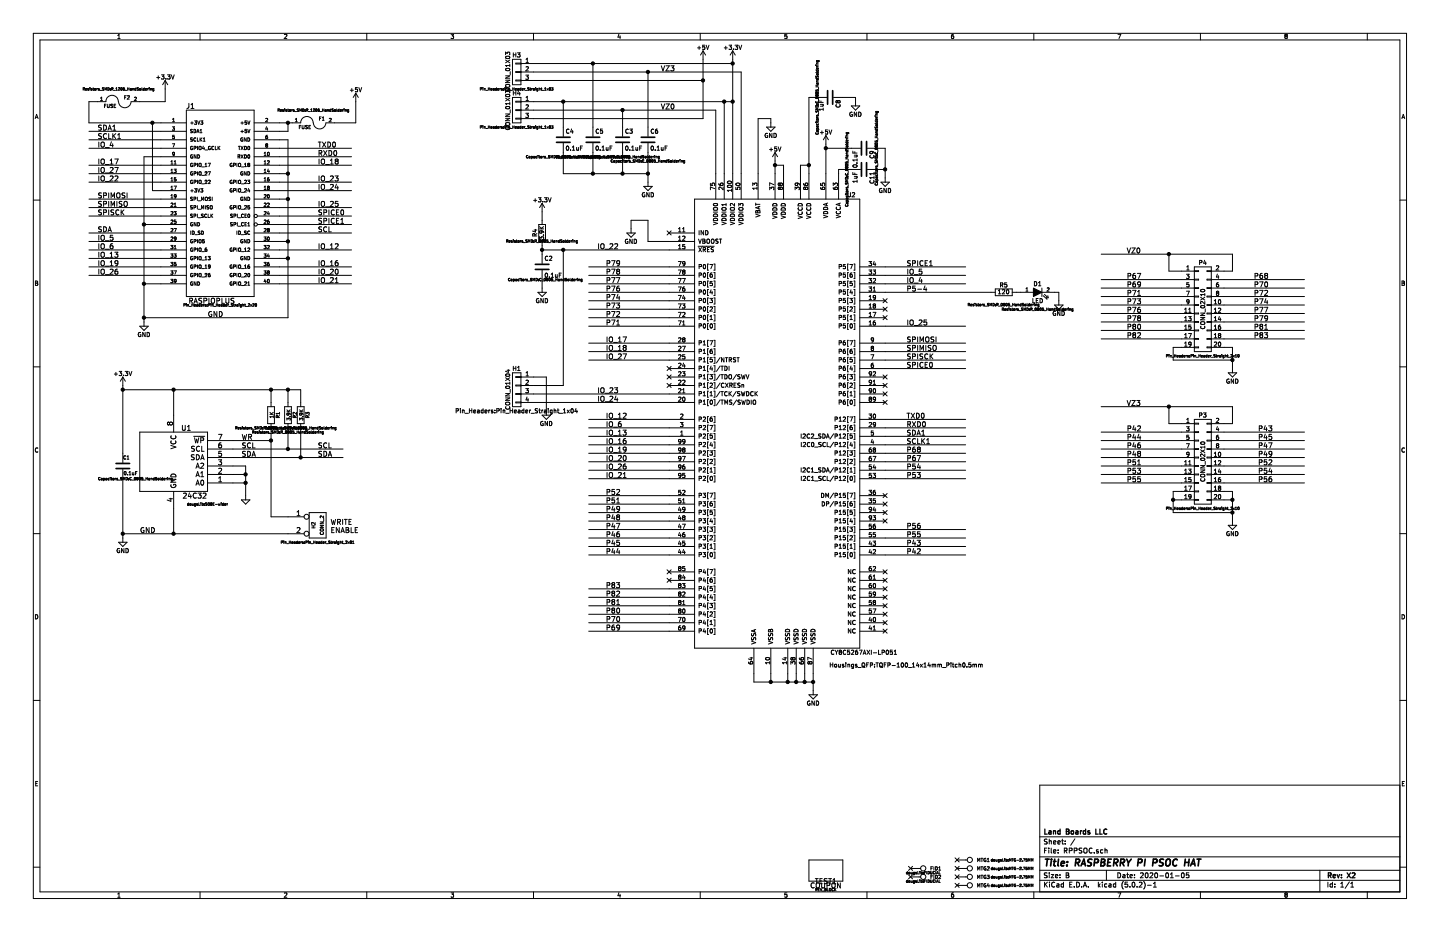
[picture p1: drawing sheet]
EESchema Schematic File Version 4
LIBS:RPPSOC-cache
EELAYER 26 0
EELAYER END
$Descr B 17000 11000
encoding utf-8
Sheet 1 1
Title "RASPBERRY PI PSOC HAT"
Date "2020-01-05"
Rev "X2"
Comp "Land Boards LLC"
Comment1 ""
Comment2 ""
Comment3 ""
Comment4 ""
$EndDescr
Text Label 2450 3750 0    60   ~ 0
GND
Text Label 1150 1550 0    60   ~ 0
SDA1
Text Label 1150 1650 0    60   ~ 0
SCLK1
Text Label 1150 1750 0    60   ~ 0
IO_4
Text Label 3750 1750 0    60   ~ 0
TXD0
Text Label 3750 1850 0    60   ~ 0
RXD0
Text Label 3750 1950 0    60   ~ 0
IO_18
Text Label 3750 2150 0    60   ~ 0
IO_23
Text Label 3750 2250 0    60   ~ 0
IO_24
Text Label 1150 1950 0    60   ~ 0
IO_17
Text Label 1150 2050 0    60   ~ 0
IO_27
Text Label 1150 2150 0    60   ~ 0
IO_22
Text Label 3750 2450 0    60   ~ 0
IO_25
Text Label 1150 2350 0    60   ~ 0
SPIMOSI
Text Label 1150 2450 0    60   ~ 0
SPIMISO
Text Label 1150 2550 0    60   ~ 0
SPISCK
Text Label 3750 2550 0    60   ~ 0
SPICE0
Text Label 3750 2650 0    60   ~ 0
SPICE1
$Comp
L RPPSOC-rescue:FUSE F2
U 1 1
P 1400 1200
F 0 "F2" H 1500 1250 40  0000 C CNN
F 1 "FUSE" H 1300 1150 40  0000 C CNN
F 2 "Resistors_SMD:R_1206_HandSoldering" H 1400 1350 30  0000 C CNN
F 3 "~" H 1400 1200 60  0000 C CNN
	1    1400 1200
	1    0    0    -1  
$EndComp
$Comp
L RPPSOC-rescue:COUPON TEST1
U 1 1
P 9750 10400
F 0 "TEST1" H 9750 10400 60  0000 C CNN
F 1 "COUPON" H 9750 10350 60  0000 C CNN
F 2 "REV_BLOCK" H 9750 10300 30  0000 C CNN
F 3 "~" H 9750 10400 60  0000 C CNN
	1    9750 10400
	1    0    0    -1  
$EndComp
$Comp
L RPPSOC-rescue:RASPIOPLUS J1
U 1 1
P 2600 2400
F 0 "J1" H 2250 3550 60  0000 C CNN
F 1 "RASPIOPLUS" H 2500 1250 60  0000 C CNN
F 2 "Pin_Headers:Pin_Header_Straight_2x20" H 2600 1200 30  0000 C CNN
F 3 "~" H 2600 2750 60  0000 C CNN
	1    2600 2400
	1    0    0    -1  
$EndComp
Text Label 1150 2850 0    60   ~ 0
IO_5
Text Label 1150 2950 0    60   ~ 0
IO_6
Text Label 1150 3050 0    60   ~ 0
IO_13
Text Label 1150 3150 0    60   ~ 0
IO_19
Text Label 1150 3250 0    60   ~ 0
IO_26
Text Label 3750 2950 0    60   ~ 0
IO_12
Text Label 3750 3150 0    60   ~ 0
IO_16
Text Label 3750 3250 0    60   ~ 0
IO_20
Text Label 3750 3350 0    60   ~ 0
IO_21
$Comp
L RPPSOC-rescue:CONN_1 MTG4
U 1 1
P 11450 10450
F 0 "MTG4" H 11530 10450 40  0000 L CNN
F 1 "CONN_1" H 11450 10505 30  0001 C CNN
F 2 "dougsLib:MTG-2.75MM" H 11950 10450 30  0000 C CNN
F 3 "" H 11450 10450 60  0000 C CNN
	1    11450 10450
	1    0    0    -1  
$EndComp
$Comp
L RPPSOC-rescue:CONN_1 MTG3
U 1 1
P 11450 10350
F 0 "MTG3" H 11530 10350 40  0000 L CNN
F 1 "CONN_1" H 11450 10405 30  0001 C CNN
F 2 "dougsLib:MTG-2.75MM" H 11950 10350 30  0000 C CNN
F 3 "" H 11450 10350 60  0000 C CNN
	1    11450 10350
	1    0    0    -1  
$EndComp
$Comp
L RPPSOC-rescue:CONN_1 MTG2
U 1 1
P 11450 10250
F 0 "MTG2" H 11530 10250 40  0000 L CNN
F 1 "CONN_1" H 11450 10305 30  0001 C CNN
F 2 "dougsLib:MTG-2.75MM" H 11950 10250 30  0000 C CNN
F 3 "" H 11450 10250 60  0000 C CNN
	1    11450 10250
	1    0    0    -1  
$EndComp
$Comp
L RPPSOC-rescue:CONN_1 MTG1
U 1 1
P 11450 10150
F 0 "MTG1" H 11530 10150 40  0000 L CNN
F 1 "CONN_1" H 11450 10205 30  0001 C CNN
F 2 "dougsLib:MTG-2.75MM" H 11950 10150 30  0000 C CNN
F 3 "" H 11450 10150 60  0000 C CNN
	1    11450 10150
	1    0    0    -1  
$EndComp
NoConn ~ 11300 10450
NoConn ~ 11300 10350
NoConn ~ 11300 10250
NoConn ~ 11300 10150
Text Label 1650 6300 0    60   ~ 0
GND
Text Label 1150 2750 0    60   ~ 0
SDA
Text Label 3750 2750 0    60   ~ 0
SCL
Text Label 3750 5400 0    60   ~ 0
SDA
Text Label 3750 5300 0    60   ~ 0
SCL
$Comp
L Device:R R1
U 1 1
P 3200 4900
F 0 "R1" V 3280 4900 40  0000 C CNN
F 1 "1K" V 3207 4901 40  0000 C CNN
F 2 "Resistors_SMD:R_0805_HandSoldering" H 3200 4750 30  0000 C CNN
F 3 "~" H 3200 4900 30  0000 C CNN
	1    3200 4900
	1    0    0    -1  
$EndComp
Text Label 2850 5200 0    60   ~ 0
WR
Text Label 2850 5300 0    60   ~ 0
SCL
Text Label 2850 5400 0    60   ~ 0
SDA
$Comp
L RPPSOC-rescue:24C512 U1
U 1 1
P 2050 5400
F 0 "U1" H 2200 5750 60  0000 C CNN
F 1 "24C32" H 2300 4950 60  0000 C CNN
F 2 "dougsLib:SO8E-wider" H 2450 4850 30  0000 C CNN
F 3 "~" H 2050 5400 60  0000 C CNN
	1    2050 5400
	1    0    0    -1  
$EndComp
$Comp
L RPPSOC-rescue:FUSE F1
U 1 1
P 3700 1450
F 0 "F1" H 3800 1500 40  0000 C CNN
F 1 "FUSE" H 3600 1400 40  0000 C CNN
F 2 "Resistors_SMD:R_1206_HandSoldering" H 3700 1600 30  0000 C CNN
F 3 "~" H 3700 1450 60  0000 C CNN
	1    3700 1450
	1    0    0    -1  
$EndComp
$Comp
L Device:C C1
U 1 1
P 1450 5500
F 0 "C1" H 1450 5600 40  0000 L CNN
F 1 "0.1uF" H 1456 5415 40  0000 L CNN
F 2 "Capacitors_SMD:C_0805_HandSoldering" H 1600 5350 30  0000 C CNN
F 3 "~" H 1450 5500 60  0000 C CNN
	1    1450 5500
	1    0    0    -1  
$EndComp
$Comp
L RPPSOC-rescue:CONN_1 FID1
U 1 1
P 10900 10250
F 0 "FID1" H 10980 10250 40  0000 L CNN
F 1 "CONN_1" H 10900 10305 30  0001 C CNN
F 2 "dougsLib:FIDUCIAL" H 10900 10200 30  0000 C CNN
F 3 "" H 10900 10250 60  0000 C CNN
	1    10900 10250
	1    0    0    -1  
$EndComp
$Comp
L RPPSOC-rescue:CONN_1 FID2
U 1 1
P 10900 10350
F 0 "FID2" H 10980 10350 40  0000 L CNN
F 1 "CONN_1" H 10900 10405 30  0001 C CNN
F 2 "dougsLib:FIDUCIAL" H 10900 10300 30  0000 C CNN
F 3 "" H 10900 10350 60  0000 C CNN
	1    10900 10350
	1    0    0    -1  
$EndComp
NoConn ~ 10750 10250
NoConn ~ 10750 10350
$Comp
L Device:R R2
U 1 1
P 3400 4900
F 0 "R2" V 3480 4900 40  0000 C CNN
F 1 "3.9K" V 3407 4901 40  0000 C CNN
F 2 "Resistors_SMD:R_0805_HandSoldering" H 3400 4700 30  0000 C CNN
F 3 "~" H 3400 4900 30  0000 C CNN
	1    3400 4900
	1    0    0    -1  
$EndComp
$Comp
L Device:R R3
U 1 1
P 3550 4900
F 0 "R3" V 3630 4900 40  0000 C CNN
F 1 "3.9K" V 3557 4901 40  0000 C CNN
F 2 "Resistors_SMD:R_0805_HandSoldering" H 3550 4750 30  0000 C CNN
F 3 "~" H 3550 4900 30  0000 C CNN
	1    3550 4900
	1    0    0    -1  
$EndComp
$Comp
L power:GND #PWR01
U 1 1
P 2900 5850
F 0 "#PWR01" H 2900 5850 30  0001 C CNN
F 1 "GND" H 2900 5780 30  0001 C CNN
F 2 "" H 2900 5850 60  0000 C CNN
F 3 "" H 2900 5850 60  0000 C CNN
	1    2900 5850
	1    0    0    -1  
$EndComp
$Comp
L RPPSOC-rescue:CONN_2 H2
U 1 1
P 3750 6200
F 0 "H2" V 3700 6200 40  0000 C CNN
F 1 "CONN_2" V 3800 6200 40  0000 C CNN
F 2 "Pin_Headers:Pin_Header_Straight_2x01" H 3750 6000 30  0000 C CNN
F 3 "" H 3750 6200 60  0000 C CNN
	1    3750 6200
	1    0    0    -1  
$EndComp
$Comp
L RPPSOC-rescue:CY8C5888AXI-LP096 U2
U 1 1
P 9250 5000
F 0 "U2" H 10050 7700 50  0000 C CNN
F 1 "CY8C5267AXI-LP051" H 10200 2300 50  0000 C CNN
F 2 "Housings_QFP:TQFP-100_14x14mm_Pitch0.5mm" H 10700 2150 50  0000 C CNN
F 3 "DOCUMENTATION" H 9250 5000 50  0001 C CNN
	1    9250 5000
	1    0    0    -1  
$EndComp
$Comp
L power:GND #PWR02
U 1 1
P 6450 4850
F 0 "#PWR02" H 6450 4600 50  0001 C CNN
F 1 "GND" H 6450 4700 50  0000 C CNN
F 2 "" H 6450 4850 60  0000 C CNN
F 3 "" H 6450 4850 60  0000 C CNN
	1    6450 4850
	1    0    0    -1  
$EndComp
Text Label 10700 4150 0    60   ~ 0
SPIMISO
Text Label 10700 4050 0    60   ~ 0
SPIMOSI
Text Label 10700 4250 0    60   ~ 0
SPISCK
Text Label 10700 4350 0    60   ~ 0
SPICE0
$Comp
L power:GND #PWR03
U 1 1
P 9600 8150
F 0 "#PWR03" H 9600 7900 50  0001 C CNN
F 1 "GND" H 9600 8000 50  0000 C CNN
F 2 "" H 9600 8150 60  0000 C CNN
F 3 "" H 9600 8150 60  0000 C CNN
	1    9600 8150
	1    0    0    -1  
$EndComp
$Comp
L power:+5V #PWR04
U 1 1
P 8300 700
F 0 "#PWR04" H 8300 550 50  0001 C CNN
F 1 "+5V" H 8300 840 50  0000 C CNN
F 2 "" H 8300 700 60  0000 C CNN
F 3 "" H 8300 700 60  0000 C CNN
	1    8300 700 
	1    0    0    -1  
$EndComp
$Comp
L power:+3.3V #PWR05
U 1 1
P 1950 1050
F 0 "#PWR05" H 1950 900 50  0001 C CNN
F 1 "+3.3V" H 1950 1190 50  0000 C CNN
F 2 "" H 1950 1050 60  0000 C CNN
F 3 "" H 1950 1050 60  0000 C CNN
	1    1950 1050
	1    0    0    -1  
$EndComp
$Comp
L power:+5V #PWR06
U 1 1
P 4200 1200
F 0 "#PWR06" H 4200 1050 50  0001 C CNN
F 1 "+5V" H 4200 1340 50  0000 C CNN
F 2 "" H 4200 1200 60  0000 C CNN
F 3 "" H 4200 1200 60  0000 C CNN
	1    4200 1200
	1    0    0    -1  
$EndComp
$Comp
L power:+3.3V #PWR08
U 1 1
P 8650 700
F 0 "#PWR08" H 8650 550 50  0001 C CNN
F 1 "+3.3V" H 8650 840 50  0000 C CNN
F 2 "" H 8650 700 60  0000 C CNN
F 3 "" H 8650 700 60  0000 C CNN
	1    8650 700 
	1    0    0    -1  
$EndComp
$Comp
L RPPSOC-rescue:CONN_01X03 H4
U 1 1
P 6100 1300
F 0 "H4" H 6100 1500 50  0000 C CNN
F 1 "CONN_01X03" V 6200 1300 50  0000 C CNN
F 2 "Pin_Headers:Pin_Header_Straight_1x03" H 6100 1100 30  0000 C CNN
F 3 "" H 6100 1300 60  0000 C CNN
	1    6100 1300
	-1   0    0    -1  
$EndComp
$Comp
L power:+5V #PWR09
U 1 1
P 9150 1900
F 0 "#PWR09" H 9150 1750 50  0001 C CNN
F 1 "+5V" H 9150 2040 50  0000 C CNN
F 2 "" H 9150 1900 60  0000 C CNN
F 3 "" H 9150 1900 60  0000 C CNN
	1    9150 1900
	1    0    0    -1  
$EndComp
$Comp
L power:GND #PWR010
U 1 1
P 10100 1200
F 0 "#PWR010" H 10100 950 50  0001 C CNN
F 1 "GND" H 10100 1050 50  0000 C CNN
F 2 "" H 10100 1200 60  0000 C CNN
F 3 "" H 10100 1200 60  0000 C CNN
	1    10100 1200
	1    0    0    -1  
$EndComp
$Comp
L RPPSOC-rescue:CONN_01X03 H3
U 1 1
P 6100 850
F 0 "H3" H 6100 1050 50  0000 C CNN
F 1 "CONN_01X03" V 6200 850 50  0000 C CNN
F 2 "Pin_Headers:Pin_Header_Straight_1x03" H 6100 650 30  0000 C CNN
F 3 "" H 6100 850 60  0000 C CNN
	1    6100 850 
	-1   0    0    -1  
$EndComp
Text Label 10700 3850 0    60   ~ 0
IO_25
Text Label 7800 850  0    60   ~ 0
VZ3
Text Label 7800 1300 0    60   ~ 0
VZ0
$Comp
L power:+3.3V #PWR011
U 1 1
P 1450 4550
F 0 "#PWR011" H 1450 4400 50  0001 C CNN
F 1 "+3.3V" H 1450 4690 50  0000 C CNN
F 2 "" H 1450 4550 60  0000 C CNN
F 3 "" H 1450 4550 60  0000 C CNN
	1    1450 4550
	1    0    0    -1  
$EndComp
Text Label 10700 5150 0    60   ~ 0
SDA1
Text Label 10700 5250 0    60   ~ 0
SCLK1
Text Label 10700 3350 0    60   ~ 0
IO_4
Text Label 10700 4950 0    60   ~ 0
TXD0
Text Label 10700 5050 0    60   ~ 0
RXD0
Text Label 7150 4150 0    60   ~ 0
IO_18
Text Label 7150 4050 0    60   ~ 0
IO_17
Text Label 7150 4250 0    60   ~ 0
IO_27
Text Label 10700 3150 0    60   ~ 0
SPICE1
Text Label 10700 3250 0    60   ~ 0
IO_5
Text Label 7150 5050 0    60   ~ 0
IO_6
Text Label 7150 4950 0    60   ~ 0
IO_12
Text Label 7150 5150 0    60   ~ 0
IO_13
Text Label 7150 5250 0    60   ~ 0
IO_16
Text Label 7150 5350 0    60   ~ 0
IO_19
Text Label 7150 5450 0    60   ~ 0
IO_20
Text Label 7150 5550 0    60   ~ 0
IO_26
Text Label 7150 5650 0    60   ~ 0
IO_21
Text Label 10700 6550 0    60   ~ 0
P42
Text Label 10700 6450 0    60   ~ 0
P43
Text Label 7150 6550 0    60   ~ 0
P44
Text Label 7150 6450 0    60   ~ 0
P45
Text Label 7150 6350 0    60   ~ 0
P46
Text Label 7150 6250 0    60   ~ 0
P47
Text Label 7150 6150 0    60   ~ 0
P48
Text Label 7150 6050 0    60   ~ 0
P49
Text Label 13300 5100 0    60   ~ 0
P42
Text Label 14850 5100 0    60   ~ 0
P43
Text Label 13300 5200 0    60   ~ 0
P44
Text Label 14850 5200 0    60   ~ 0
P45
Text Label 13300 5300 0    60   ~ 0
P46
Text Label 14850 5300 0    60   ~ 0
P47
Text Label 13300 5400 0    60   ~ 0
P48
Text Label 14850 5400 0    60   ~ 0
P49
Text Label 7150 5950 0    60   ~ 0
P51
Text Label 7150 5850 0    60   ~ 0
P52
Text Label 13300 5500 0    60   ~ 0
P51
Text Label 14850 5500 0    60   ~ 0
P52
NoConn ~ 10450 7450
NoConn ~ 10450 7350
NoConn ~ 10450 7250
NoConn ~ 10450 7150
NoConn ~ 10450 7050
NoConn ~ 10450 6950
NoConn ~ 10450 6850
NoConn ~ 10450 6750
Text Label 10700 6350 0    60   ~ 0
P55
Text Label 10700 6250 0    60   ~ 0
P56
Text Label 10700 5550 0    60   ~ 0
P54
Text Label 10700 5650 0    60   ~ 0
P53
Text Label 13300 5600 0    60   ~ 0
P53
Text Label 14850 5600 0    60   ~ 0
P54
Text Label 13300 5700 0    60   ~ 0
P55
Text Label 14850 5700 0    60   ~ 0
P56
$Comp
L RPPSOC-rescue:CONN_02X10 P3
U 1 1
P 14200 5450
F 0 "P3" H 14200 6000 50  0000 C CNN
F 1 "CONN_02X10" V 14200 5450 50  0000 C CNN
F 2 "Pin_Headers:Pin_Header_Straight_2x10" H 14200 4900 30  0000 C CNN
F 3 "" H 14200 4250 60  0000 C CNN
	1    14200 5450
	1    0    0    -1  
$EndComp
$Comp
L power:GND #PWR012
U 1 1
P 14550 6150
F 0 "#PWR012" H 14550 5900 50  0001 C CNN
F 1 "GND" H 14550 6000 50  0000 C CNN
F 2 "" H 14550 6150 60  0000 C CNN
F 3 "" H 14550 6150 60  0000 C CNN
	1    14550 6150
	1    0    0    -1  
$EndComp
$Comp
L RPPSOC-rescue:CONN_02X10 P4
U 1 1
P 14200 3650
F 0 "P4" H 14200 4200 50  0000 C CNN
F 1 "CONN_02X10" V 14200 3650 50  0000 C CNN
F 2 "Pin_Headers:Pin_Header_Straight_2x10" H 14200 3100 30  0000 C CNN
F 3 "" H 14200 2450 60  0000 C CNN
	1    14200 3650
	1    0    0    -1  
$EndComp
$Comp
L power:GND #PWR013
U 1 1
P 14550 4350
F 0 "#PWR013" H 14550 4100 50  0001 C CNN
F 1 "GND" H 14550 4200 50  0000 C CNN
F 2 "" H 14550 4350 60  0000 C CNN
F 3 "" H 14550 4350 60  0000 C CNN
	1    14550 4350
	1    0    0    -1  
$EndComp
Text Label 13300 4800 0    60   ~ 0
VZ3
Text Label 13300 3000 0    60   ~ 0
VZ0
Text Label 10700 5450 0    60   ~ 0
P67
Text Label 10700 5350 0    60   ~ 0
P68
Text Label 13300 3300 0    60   ~ 0
P67
Text Label 14800 3300 0    60   ~ 0
P68
Text Label 7150 7450 0    60   ~ 0
P69
Text Label 7150 7350 0    60   ~ 0
P70
Text Label 7150 3850 0    60   ~ 0
P71
Text Label 7150 3750 0    60   ~ 0
P72
Text Label 7150 3650 0    60   ~ 0
P73
Text Label 7150 3550 0    60   ~ 0
P74
Text Label 7150 3450 0    60   ~ 0
P76
Text Label 7150 3350 0    60   ~ 0
P77
Text Label 13300 3500 0    60   ~ 0
P71
Text Label 14800 3500 0    60   ~ 0
P72
Text Label 13300 3600 0    60   ~ 0
P73
Text Label 14800 3600 0    60   ~ 0
P74
Text Label 13300 3700 0    60   ~ 0
P76
Text Label 14800 3700 0    60   ~ 0
P77
Text Label 13300 3400 0    60   ~ 0
P69
Text Label 14800 3400 0    60   ~ 0
P70
Text Label 7150 3250 0    60   ~ 0
P78
Text Label 7150 3150 0    60   ~ 0
P79
Text Label 13300 3800 0    60   ~ 0
P78
Text Label 14800 3800 0    60   ~ 0
P79
Text Label 7150 7250 0    60   ~ 0
P80
Text Label 7150 7150 0    60   ~ 0
P81
Text Label 7150 7050 0    60   ~ 0
P82
Text Label 7150 6950 0    60   ~ 0
P83
Text Label 13300 3900 0    60   ~ 0
P80
Text Label 14800 3900 0    60   ~ 0
P81
Text Label 13300 4000 0    60   ~ 0
P82
Text Label 14800 4000 0    60   ~ 0
P83
NoConn ~ 7900 4350
NoConn ~ 7900 4450
NoConn ~ 7900 4550
NoConn ~ 7900 2750
NoConn ~ 10450 4450
NoConn ~ 10450 4550
NoConn ~ 10450 4650
NoConn ~ 10450 4750
$Comp
L power:GND #PWR014
U 1 1
P 7650 2150
F 0 "#PWR014" H 7650 1900 50  0001 C CNN
F 1 "GND" H 7650 2000 50  0000 C CNN
F 2 "" H 7650 2150 60  0000 C CNN
F 3 "" H 7650 2150 60  0000 C CNN
	1    7650 2150
	1    0    0    -1  
$EndComp
$Comp
L power:GND #PWR015
U 1 1
P 9100 1450
F 0 "#PWR015" H 9100 1200 50  0001 C CNN
F 1 "GND" H 9100 1300 50  0000 C CNN
F 2 "" H 9100 1450 60  0000 C CNN
F 3 "" H 9100 1450 60  0000 C CNN
	1    9100 1450
	1    0    0    -1  
$EndComp
$Comp
L Device:R R4
U 1 1
P 6400 2750
F 0 "R4" V 6480 2750 50  0000 C CNN
F 1 "3.9K" V 6400 2750 50  0000 C CNN
F 2 "Resistors_SMD:R_0805_HandSoldering" H 6400 2850 30  0000 C CNN
F 3 "" H 6400 2750 30  0000 C CNN
	1    6400 2750
	-1   0    0    1   
$EndComp
$Comp
L power:+3.3V #PWR016
U 1 1
P 6400 2500
F 0 "#PWR016" H 6400 2350 50  0001 C CNN
F 1 "+3.3V" H 6400 2640 50  0000 C CNN
F 2 "" H 6400 2500 60  0000 C CNN
F 3 "" H 6400 2500 60  0000 C CNN
	1    6400 2500
	1    0    0    -1  
$EndComp
$Comp
L Device:C C2
U 1 1
P 6400 3150
F 0 "C2" H 6425 3250 50  0000 L CNN
F 1 "0.1uF" H 6425 3050 50  0000 L CNN
F 2 "Capacitors_SMD:C_0805_HandSoldering" H 6438 3000 30  0000 C CNN
F 3 "" H 6400 3150 60  0000 C CNN
	1    6400 3150
	1    0    0    -1  
$EndComp
$Comp
L power:GND #PWR017
U 1 1
P 6400 3400
F 0 "#PWR017" H 6400 3150 50  0001 C CNN
F 1 "GND" H 6400 3250 50  0000 C CNN
F 2 "" H 6400 3400 60  0000 C CNN
F 3 "" H 6400 3400 60  0000 C CNN
	1    6400 3400
	1    0    0    -1  
$EndComp
$Comp
L Device:C C3
U 1 1
P 7350 1650
F 0 "C3" H 7375 1750 50  0000 L CNN
F 1 "0.1uF" H 7375 1550 50  0000 L CNN
F 2 "Capacitors_SMD:C_0805_HandSoldering" H 7350 1450 30  0000 C CNN
F 3 "" H 7350 1650 60  0000 C CNN
	1    7350 1650
	1    0    0    -1  
$EndComp
$Comp
L Device:C C6
U 1 1
P 7650 1650
F 0 "C6" H 7675 1750 50  0000 L CNN
F 1 "0.1uF" H 7675 1550 50  0000 L CNN
F 2 "Capacitors_SMD:C_0805_HandSoldering" H 7650 1400 30  0000 C CNN
F 3 "" H 7650 1650 60  0000 C CNN
	1    7650 1650
	1    0    0    -1  
$EndComp
$Comp
L Device:R R5
U 1 1
P 11850 3450
F 0 "R5" V 11930 3450 50  0000 C CNN
F 1 "120" V 11850 3450 50  0000 C CNN
F 2 "Resistors_SMD:R_0805_HandSoldering" V 11700 3450 30  0000 C CNN
F 3 "" H 11850 3450 30  0000 C CNN
	1    11850 3450
	0    -1   -1   0   
$EndComp
$Comp
L RPPSOC-rescue:LED-RESCUE-RPPSOC D1
U 1 1
P 12250 3450
F 0 "D1" H 12250 3550 50  0000 C CNN
F 1 "LED" H 12250 3350 50  0000 C CNN
F 2 "Resistors_SMD:R_0805_HandSoldering" H 12250 3250 30  0000 C CNN
F 3 "" H 12250 3450 60  0000 C CNN
	1    12250 3450
	1    0    0    -1  
$EndComp
$Comp
L power:GND #PWR018
U 1 1
P 12500 3550
F 0 "#PWR018" H 12500 3300 50  0001 C CNN
F 1 "GND" H 12500 3400 50  0000 C CNN
F 2 "" H 12500 3550 60  0000 C CNN
F 3 "" H 12500 3550 60  0000 C CNN
	1    12500 3550
	1    0    0    -1  
$EndComp
$Comp
L power:GND #PWR019
U 1 1
P 7450 2700
F 0 "#PWR019" H 7450 2450 50  0001 C CNN
F 1 "GND" H 7450 2550 50  0000 C CNN
F 2 "" H 7450 2700 60  0000 C CNN
F 3 "" H 7450 2700 60  0000 C CNN
	1    7450 2700
	1    0    0    -1  
$EndComp
$Comp
L Device:C C9
U 1 1
P 10200 1750
F 0 "C9" H 10225 1850 50  0000 L CNN
F 1 "0.1uF" H 10225 1650 50  0000 L CNN
F 2 "Capacitors_SMD:C_0805_HandSoldering" H 10200 1900 30  0000 C CNN
F 3 "" H 10200 1750 60  0000 C CNN
	1    10200 1750
	0    1    1    0   
$EndComp
$Comp
L Device:C C8
U 1 1
P 9800 1150
F 0 "C8" H 9825 1250 50  0000 L CNN
F 1 "1uF" H 9825 1050 50  0000 L CNN
F 2 "Capacitors_SMD:C_0805_HandSoldering" H 9800 1000 30  0000 C CNN
F 3 "" H 9800 1150 60  0000 C CNN
	1    9800 1150
	0    1    1    0   
$EndComp
$Comp
L Device:C C11
U 1 1
P 10200 2000
F 0 "C11" H 10225 2100 50  0000 L CNN
F 1 "1uF" H 10225 1900 50  0000 L CNN
F 2 "Capacitors_SMD:C_0805_HandSoldering" H 10200 1800 30  0000 C CNN
F 3 "" H 10200 2000 60  0000 C CNN
	1    10200 2000
	0    1    1    0   
$EndComp
Text Label 10700 3450 0    60   ~ 0
P5-4
Text Notes 3900 6300 0    60   ~ 0
WRITE\nENABLE
$Comp
L Device:C C5
U 1 1
P 7000 1650
F 0 "C5" H 7025 1750 50  0000 L CNN
F 1 "0.1uF" H 7025 1550 50  0000 L CNN
F 2 "Capacitors_SMD:C_0805_HandSoldering" H 7000 1450 30  0000 C CNN
F 3 "" H 7000 1650 60  0000 C CNN
	1    7000 1650
	1    0    0    -1  
$EndComp
$Comp
L Device:C C4
U 1 1
P 6650 1650
F 0 "C4" H 6675 1750 50  0000 L CNN
F 1 "0.1uF" H 6675 1550 50  0000 L CNN
F 2 "Capacitors_SMD:C_0805_HandSoldering" H 6650 1450 30  0000 C CNN
F 3 "" H 6650 1650 60  0000 C CNN
	1    6650 1650
	1    0    0    -1  
$EndComp
Wire Wire Line
	1050 1450 1800 1450
Connection ~ 1800 1450
Wire Wire Line
	1900 1650 1050 1650
Wire Wire Line
	1900 1750 1050 1750
Wire Wire Line
	1900 1950 1050 1950
Wire Wire Line
	1900 2050 1050 2050
Wire Wire Line
	1900 2150 1050 2150
Wire Wire Line
	1900 1550 1050 1550
Wire Wire Line
	1900 2350 1050 2350
Wire Wire Line
	1900 2450 1050 2450
Wire Wire Line
	1900 2850 1050 2850
Wire Wire Line
	4150 1750 3300 1750
Wire Wire Line
	4150 1850 3300 1850
Wire Wire Line
	4150 1950 3300 1950
Wire Wire Line
	4150 2150 3300 2150
Wire Wire Line
	4150 2250 3300 2250
Wire Wire Line
	4150 2450 3300 2450
Wire Wire Line
	4150 2550 3300 2550
Wire Wire Line
	4150 2650 3300 2650
Wire Wire Line
	1800 1450 1800 2250
Wire Wire Line
	1800 2250 1900 2250
Wire Wire Line
	1900 1850 1700 1850
Wire Wire Line
	1700 1850 1700 2650
Wire Wire Line
	1700 2650 1900 2650
Wire Wire Line
	3400 3750 1700 3750
Wire Wire Line
	3400 1650 3400 2050
Wire Wire Line
	3400 1650 3300 1650
Connection ~ 1700 2650
Wire Wire Line
	3300 2050 3400 2050
Connection ~ 3400 2050
Wire Wire Line
	3300 2350 3400 2350
Connection ~ 3400 2350
Wire Wire Line
	3300 2850 3400 2850
Connection ~ 3400 2850
Wire Wire Line
	3300 3050 3400 3050
Connection ~ 3400 3050
Wire Wire Line
	1900 3350 1700 3350
Connection ~ 1700 3350
Wire Wire Line
	1900 2550 1050 2550
Wire Wire Line
	1900 2950 1050 2950
Wire Wire Line
	1900 3050 1050 3050
Wire Wire Line
	1900 3150 1050 3150
Wire Wire Line
	1900 3250 1050 3250
Wire Wire Line
	4150 2950 3300 2950
Wire Wire Line
	4150 3250 3300 3250
Wire Wire Line
	4150 3350 3300 3350
Wire Wire Line
	4150 3150 3300 3150
Wire Wire Line
	1050 1450 1050 1200
Wire Wire Line
	1050 1200 1150 1200
Wire Wire Line
	1650 1200 1950 1200
Wire Wire Line
	2050 4600 2050 4900
Wire Wire Line
	2050 6000 2050 6300
Connection ~ 2050 4600
Connection ~ 2050 6300
Wire Wire Line
	1900 2750 1050 2750
Wire Wire Line
	3300 2750 4150 2750
Wire Wire Line
	2750 5400 3550 5400
Wire Wire Line
	2750 5300 3400 5300
Wire Wire Line
	2750 5200 3200 5200
Wire Wire Line
	3200 5050 3200 5200
Connection ~ 3200 5200
Wire Wire Line
	3200 4600 3200 4750
Connection ~ 3200 4600
Wire Wire Line
	3300 1550 3400 1550
Wire Wire Line
	3400 1550 3400 1450
Wire Wire Line
	3300 1450 3400 1450
Connection ~ 3400 1450
Wire Wire Line
	1450 4550 1450 4600
Wire Wire Line
	1450 5650 1450 6300
Wire Wire Line
	3550 4600 3550 4750
Wire Wire Line
	3400 4600 3400 4750
Wire Wire Line
	3400 5050 3400 5300
Wire Wire Line
	3550 5050 3550 5400
Wire Wire Line
	2750 5500 2900 5500
Wire Wire Line
	2900 5500 2900 5600
Wire Wire Line
	2750 5600 2900 5600
Connection ~ 2900 5600
Wire Wire Line
	2750 5700 2900 5700
Connection ~ 2900 5700
Wire Wire Line
	3200 6100 3400 6100
Wire Wire Line
	1450 6300 2050 6300
Wire Wire Line
	1450 4600 2050 4600
Connection ~ 3400 4600
Connection ~ 3550 5400
Connection ~ 3400 5300
Wire Wire Line
	3950 1450 4200 1450
Wire Wire Line
	7900 4750 6300 4750
Wire Wire Line
	6300 4650 7900 4650
Wire Wire Line
	6300 4450 6450 4450
Wire Wire Line
	6450 4450 6450 4850
Wire Wire Line
	10450 4350 11400 4350
Wire Wire Line
	11400 4250 10450 4250
Wire Wire Line
	11400 4150 10450 4150
Wire Wire Line
	10450 4050 11400 4050
Wire Wire Line
	9300 8050 9300 7950
Wire Wire Line
	8900 8050 9100 8050
Wire Wire Line
	9600 7950 9600 8050
Wire Wire Line
	9500 7950 9500 8050
Connection ~ 9500 8050
Wire Wire Line
	9400 7950 9400 8050
Connection ~ 9400 8050
Connection ~ 9600 8050
Wire Wire Line
	9150 1900 9150 1950
Wire Wire Line
	9250 2050 9250 1950
Wire Wire Line
	9250 1950 9150 1950
Connection ~ 9150 1950
Wire Wire Line
	1950 1200 1950 1050
Wire Wire Line
	4200 1450 4200 1200
Wire Wire Line
	8550 1200 8550 2050
Wire Wire Line
	8650 1200 8550 1200
Wire Wire Line
	8650 700  8650 750 
Connection ~ 8550 1200
Wire Wire Line
	8450 1300 8450 2050
Wire Wire Line
	8300 1400 6300 1400
Wire Wire Line
	8300 700  8300 950 
Wire Wire Line
	9450 2050 9450 1950
Wire Wire Line
	9450 1950 9550 1950
Wire Wire Line
	9550 1150 9650 1150
Wire Wire Line
	9550 1150 9550 1950
Connection ~ 9550 1950
Wire Wire Line
	10100 1150 10100 1200
Wire Wire Line
	9950 1150 10100 1150
Wire Wire Line
	9900 2050 9900 2000
Wire Wire Line
	9900 2000 10050 2000
Wire Wire Line
	10350 2000 10450 2000
Wire Wire Line
	10450 1750 10450 2000
Wire Wire Line
	9750 1700 9750 1750
Connection ~ 10450 2000
Wire Wire Line
	10350 1750 10450 1750
Wire Wire Line
	10050 1750 9750 1750
Wire Wire Line
	6300 750  7000 750 
Wire Wire Line
	6300 950  8300 950 
Connection ~ 8300 950 
Wire Wire Line
	6300 1300 7350 1300
Wire Wire Line
	8750 850  8750 2050
Wire Wire Line
	6300 850  7650 850 
Wire Wire Line
	10450 3850 11400 3850
Connection ~ 1450 4600
Wire Wire Line
	10450 5150 11400 5150
Wire Wire Line
	10450 5250 11400 5250
Wire Wire Line
	10450 3350 11400 3350
Wire Wire Line
	10450 4950 11400 4950
Wire Wire Line
	10450 5050 11400 5050
Wire Wire Line
	6950 4050 7900 4050
Wire Wire Line
	6950 4150 7900 4150
Wire Wire Line
	6950 4250 7900 4250
Wire Wire Line
	10450 3150 11400 3150
Wire Wire Line
	10450 3250 11400 3250
Wire Wire Line
	6950 5050 7900 5050
Wire Wire Line
	6950 4950 7900 4950
Wire Wire Line
	6950 5150 7900 5150
Wire Wire Line
	6950 5250 7900 5250
Wire Wire Line
	6950 5450 7900 5450
Wire Wire Line
	6950 5350 7900 5350
Wire Wire Line
	6950 5650 7900 5650
Wire Wire Line
	6950 5550 7900 5550
Wire Wire Line
	6950 5850 7900 5850
Wire Wire Line
	6950 6050 7900 6050
Wire Wire Line
	6950 5950 7900 5950
Wire Wire Line
	6950 6250 7900 6250
Wire Wire Line
	6950 6150 7900 6150
Wire Wire Line
	6950 6350 7900 6350
Wire Wire Line
	6950 6550 7900 6550
Wire Wire Line
	6950 6450 7900 6450
Wire Wire Line
	10450 6350 11400 6350
Wire Wire Line
	10450 6250 11400 6250
Wire Wire Line
	10450 6550 11400 6550
Wire Wire Line
	10450 6450 11400 6450
Wire Wire Line
	14450 5500 15400 5500
Wire Wire Line
	13000 5100 13950 5100
Wire Wire Line
	14450 5600 15400 5600
Wire Wire Line
	13000 5400 13950 5400
Wire Wire Line
	13000 5300 13950 5300
Wire Wire Line
	13000 5200 13950 5200
Wire Wire Line
	14450 5700 15400 5700
Wire Wire Line
	14450 5100 15400 5100
Wire Wire Line
	14450 5400 15400 5400
Wire Wire Line
	14450 5300 15400 5300
Wire Wire Line
	14450 5200 15400 5200
Wire Wire Line
	13000 5500 13950 5500
Wire Wire Line
	13000 5600 13950 5600
Wire Wire Line
	13000 5700 13950 5700
Wire Wire Line
	6950 6950 7900 6950
Wire Wire Line
	6950 7150 7900 7150
Wire Wire Line
	6950 7050 7900 7050
Wire Wire Line
	6950 7250 7900 7250
Wire Wire Line
	6950 7450 7900 7450
Wire Wire Line
	6950 7350 7900 7350
Wire Wire Line
	10450 5350 11400 5350
Wire Wire Line
	10450 5550 11400 5550
Wire Wire Line
	10450 5450 11400 5450
Wire Wire Line
	10450 5650 11400 5650
Wire Wire Line
	14450 5800 14550 5800
Wire Wire Line
	14550 5800 14550 5900
Wire Wire Line
	14450 5900 14550 5900
Connection ~ 14550 5900
Wire Wire Line
	13950 5800 13850 5800
Wire Wire Line
	13850 5800 13850 5900
Wire Wire Line
	13850 5900 13950 5900
Wire Wire Line
	13850 6050 14550 6050
Connection ~ 13850 5900
Connection ~ 14550 6050
Wire Wire Line
	13000 3300 13950 3300
Wire Wire Line
	13000 3700 13950 3700
Wire Wire Line
	13000 3600 13950 3600
Wire Wire Line
	13000 3500 13950 3500
Wire Wire Line
	13000 3800 13950 3800
Wire Wire Line
	13000 3900 13950 3900
Wire Wire Line
	13000 3400 13950 3400
Wire Wire Line
	13850 4100 13950 4100
Wire Wire Line
	13850 4250 14550 4250
Wire Wire Line
	14450 4100 14550 4100
Connection ~ 14550 4250
Wire Wire Line
	14450 3300 15400 3300
Wire Wire Line
	14450 3600 15400 3600
Wire Wire Line
	14450 3500 15400 3500
Wire Wire Line
	14450 3400 15400 3400
Wire Wire Line
	14450 3700 15400 3700
Wire Wire Line
	14450 3800 15400 3800
Wire Wire Line
	14450 3900 15400 3900
Wire Wire Line
	14450 5000 14550 5000
Wire Wire Line
	14550 5000 14550 4800
Wire Wire Line
	14550 4800 13800 4800
Wire Wire Line
	13950 5000 13800 5000
Wire Wire Line
	13800 5000 13800 4800
Connection ~ 13800 4800
Wire Wire Line
	14550 3000 14550 3200
Wire Wire Line
	13000 3000 13800 3000
Wire Wire Line
	13800 3200 13800 3000
Connection ~ 13800 3000
Wire Wire Line
	13800 3200 13950 3200
Wire Wire Line
	14550 3200 14450 3200
Wire Wire Line
	6950 3550 7900 3550
Wire Wire Line
	6950 3650 7900 3650
Wire Wire Line
	6950 3750 7900 3750
Wire Wire Line
	6950 3850 7900 3850
Wire Wire Line
	6950 3150 7900 3150
Wire Wire Line
	6950 3250 7900 3250
Wire Wire Line
	6950 3350 7900 3350
Wire Wire Line
	6950 3450 7900 3450
Wire Wire Line
	13850 4100 13850 4250
Wire Wire Line
	14550 4100 14550 4250
Wire Wire Line
	13000 4000 13950 4000
Wire Wire Line
	14450 4000 15400 4000
Wire Wire Line
	6650 4550 6300 4550
Wire Wire Line
	6400 2950 6650 2950
Wire Wire Line
	6650 2950 6650 4550
Wire Wire Line
	9100 7950 9100 8050
Connection ~ 9300 8050
Wire Wire Line
	7650 2850 7900 2850
Wire Wire Line
	7650 1800 7650 2050
Wire Wire Line
	6650 2050 7000 2050
Wire Wire Line
	7350 2050 7350 1800
Wire Wire Line
	8900 8050 8900 7950
Connection ~ 9100 8050
Wire Wire Line
	8950 2050 8950 1400
Wire Wire Line
	8950 1400 9100 1400
Wire Wire Line
	9100 1400 9100 1450
Connection ~ 6650 2950
Wire Wire Line
	6400 2600 6400 2500
Wire Wire Line
	6400 2900 6400 2950
Connection ~ 6400 2950
Wire Wire Line
	6400 3300 6400 3400
Connection ~ 7650 2050
Wire Wire Line
	7350 1500 7350 1300
Connection ~ 7350 1300
Wire Wire Line
	7650 1500 7650 850 
Connection ~ 7650 850 
Wire Wire Line
	10450 3450 11700 3450
Wire Wire Line
	12000 3450 12050 3450
Wire Wire Line
	12450 3450 12500 3450
Wire Wire Line
	12500 3450 12500 3550
Connection ~ 8650 1200
Connection ~ 8650 750 
Wire Wire Line
	7650 2850 7650 2600
Wire Wire Line
	7650 2600 7450 2600
Wire Wire Line
	7450 2600 7450 2700
Wire Wire Line
	7000 1800 7000 2050
Connection ~ 7350 2050
Wire Wire Line
	6650 1800 6650 2050
Connection ~ 7000 2050
Wire Wire Line
	7000 1500 7000 750 
Connection ~ 7000 750 
Wire Wire Line
	6650 1500 6650 1200
Connection ~ 6650 1200
NoConn ~ 10450 6050
NoConn ~ 10450 5950
NoConn ~ 10450 5850
$Comp
L power:GND #PWR020
U 1 1
P 10450 2100
F 0 "#PWR020" H 10450 1850 50  0001 C CNN
F 1 "GND" H 10450 1950 50  0000 C CNN
F 2 "" H 10450 2100 60  0000 C CNN
F 3 "" H 10450 2100 60  0000 C CNN
	1    10450 2100
	1    0    0    -1  
$EndComp
$Comp
L power:GND #PWR021
U 1 1
P 1700 3800
F 0 "#PWR021" H 1700 3550 50  0001 C CNN
F 1 "GND" H 1700 3650 50  0000 C CNN
F 2 "" H 1700 3800 60  0000 C CNN
F 3 "" H 1700 3800 60  0000 C CNN
	1    1700 3800
	1    0    0    -1  
$EndComp
Connection ~ 1700 3750
$Comp
L power:GND #PWR022
U 1 1
P 1450 6350
F 0 "#PWR022" H 1450 6100 50  0001 C CNN
F 1 "GND" H 1450 6200 50  0000 C CNN
F 2 "" H 1450 6350 60  0000 C CNN
F 3 "" H 1450 6350 60  0000 C CNN
	1    1450 6350
	1    0    0    -1  
$EndComp
Connection ~ 1450 6300
$Comp
L power:+5V #PWR023
U 1 1
P 9750 1700
F 0 "#PWR023" H 9750 1550 50  0001 C CNN
F 1 "+5V" H 9750 1840 50  0000 C CNN
F 2 "" H 9750 1700 60  0000 C CNN
F 3 "" H 9750 1700 60  0000 C CNN
	1    9750 1700
	1    0    0    -1  
$EndComp
Connection ~ 9750 1750
NoConn ~ 7900 6750
NoConn ~ 7900 6850
NoConn ~ 10450 6150
Text Label 7050 2950 0    60   ~ 0
IO_22
Text Label 7050 4650 0    60   ~ 0
IO_23
Text Label 7050 4750 0    60   ~ 0
IO_24
NoConn ~ 10450 3550
NoConn ~ 10450 3650
NoConn ~ 10450 3750
$Comp
L RPPSOC-rescue:CONN_01X04 H1
U 1 1
P 6100 4600
F 0 "H1" H 6100 4850 50  0000 C CNN
F 1 "CONN_01X04" V 6200 4600 50  0000 C CNN
F 2 "Pin_Headers:Pin_Header_Straight_1x04" H 6100 4350 50  0000 C CNN
F 3 "" H 6100 4600 50  0000 C CNN
	1    6100 4600
	-1   0    0    -1  
$EndComp
Wire Wire Line
	1800 1450 1900 1450
Wire Wire Line
	1700 2650 1700 3350
Wire Wire Line
	3400 2050 3400 2350
Wire Wire Line
	3400 2350 3400 2850
Wire Wire Line
	3400 2850 3400 3050
Wire Wire Line
	3400 3050 3400 3750
Wire Wire Line
	1700 3350 1700 3750
Wire Wire Line
	2050 4600 3200 4600
Wire Wire Line
	2050 6300 3400 6300
Wire Wire Line
	3200 5200 3200 6100
Wire Wire Line
	3200 4600 3400 4600
Wire Wire Line
	3400 1450 3450 1450
Wire Wire Line
	2900 5600 2900 5700
Wire Wire Line
	2900 5700 2900 5850
Wire Wire Line
	3400 4600 3550 4600
Wire Wire Line
	3550 5400 4050 5400
Wire Wire Line
	3400 5300 4050 5300
Wire Wire Line
	9500 8050 9600 8050
Wire Wire Line
	9400 8050 9500 8050
Wire Wire Line
	9600 8050 9600 8150
Wire Wire Line
	9150 1950 9150 2050
Wire Wire Line
	8550 1200 6650 1200
Wire Wire Line
	9550 1950 9550 2050
Wire Wire Line
	10450 2000 10450 2100
Wire Wire Line
	8300 950  8300 1400
Wire Wire Line
	1450 4600 1450 5350
Wire Wire Line
	14550 5900 14550 6050
Wire Wire Line
	13850 5900 13850 6050
Wire Wire Line
	14550 6050 14550 6150
Wire Wire Line
	14550 4250 14550 4350
Wire Wire Line
	13800 4800 13000 4800
Wire Wire Line
	13800 3000 14550 3000
Wire Wire Line
	9300 8050 9400 8050
Wire Wire Line
	9100 8050 9300 8050
Wire Wire Line
	6650 2950 7900 2950
Wire Wire Line
	6400 2950 6400 3000
Wire Wire Line
	7650 2050 7650 2150
Wire Wire Line
	7350 1300 8450 1300
Wire Wire Line
	7650 850  8750 850 
Wire Wire Line
	8650 1200 8650 2050
Wire Wire Line
	8650 750  8650 1200
Wire Wire Line
	7350 2050 7650 2050
Wire Wire Line
	7000 2050 7350 2050
Wire Wire Line
	7000 750  8650 750 
Wire Wire Line
	6650 1200 6300 1200
Wire Wire Line
	1700 3750 1700 3800
Wire Wire Line
	1450 6300 1450 6350
Wire Wire Line
	9750 1750 9750 2050
$EndSCHEMATC
